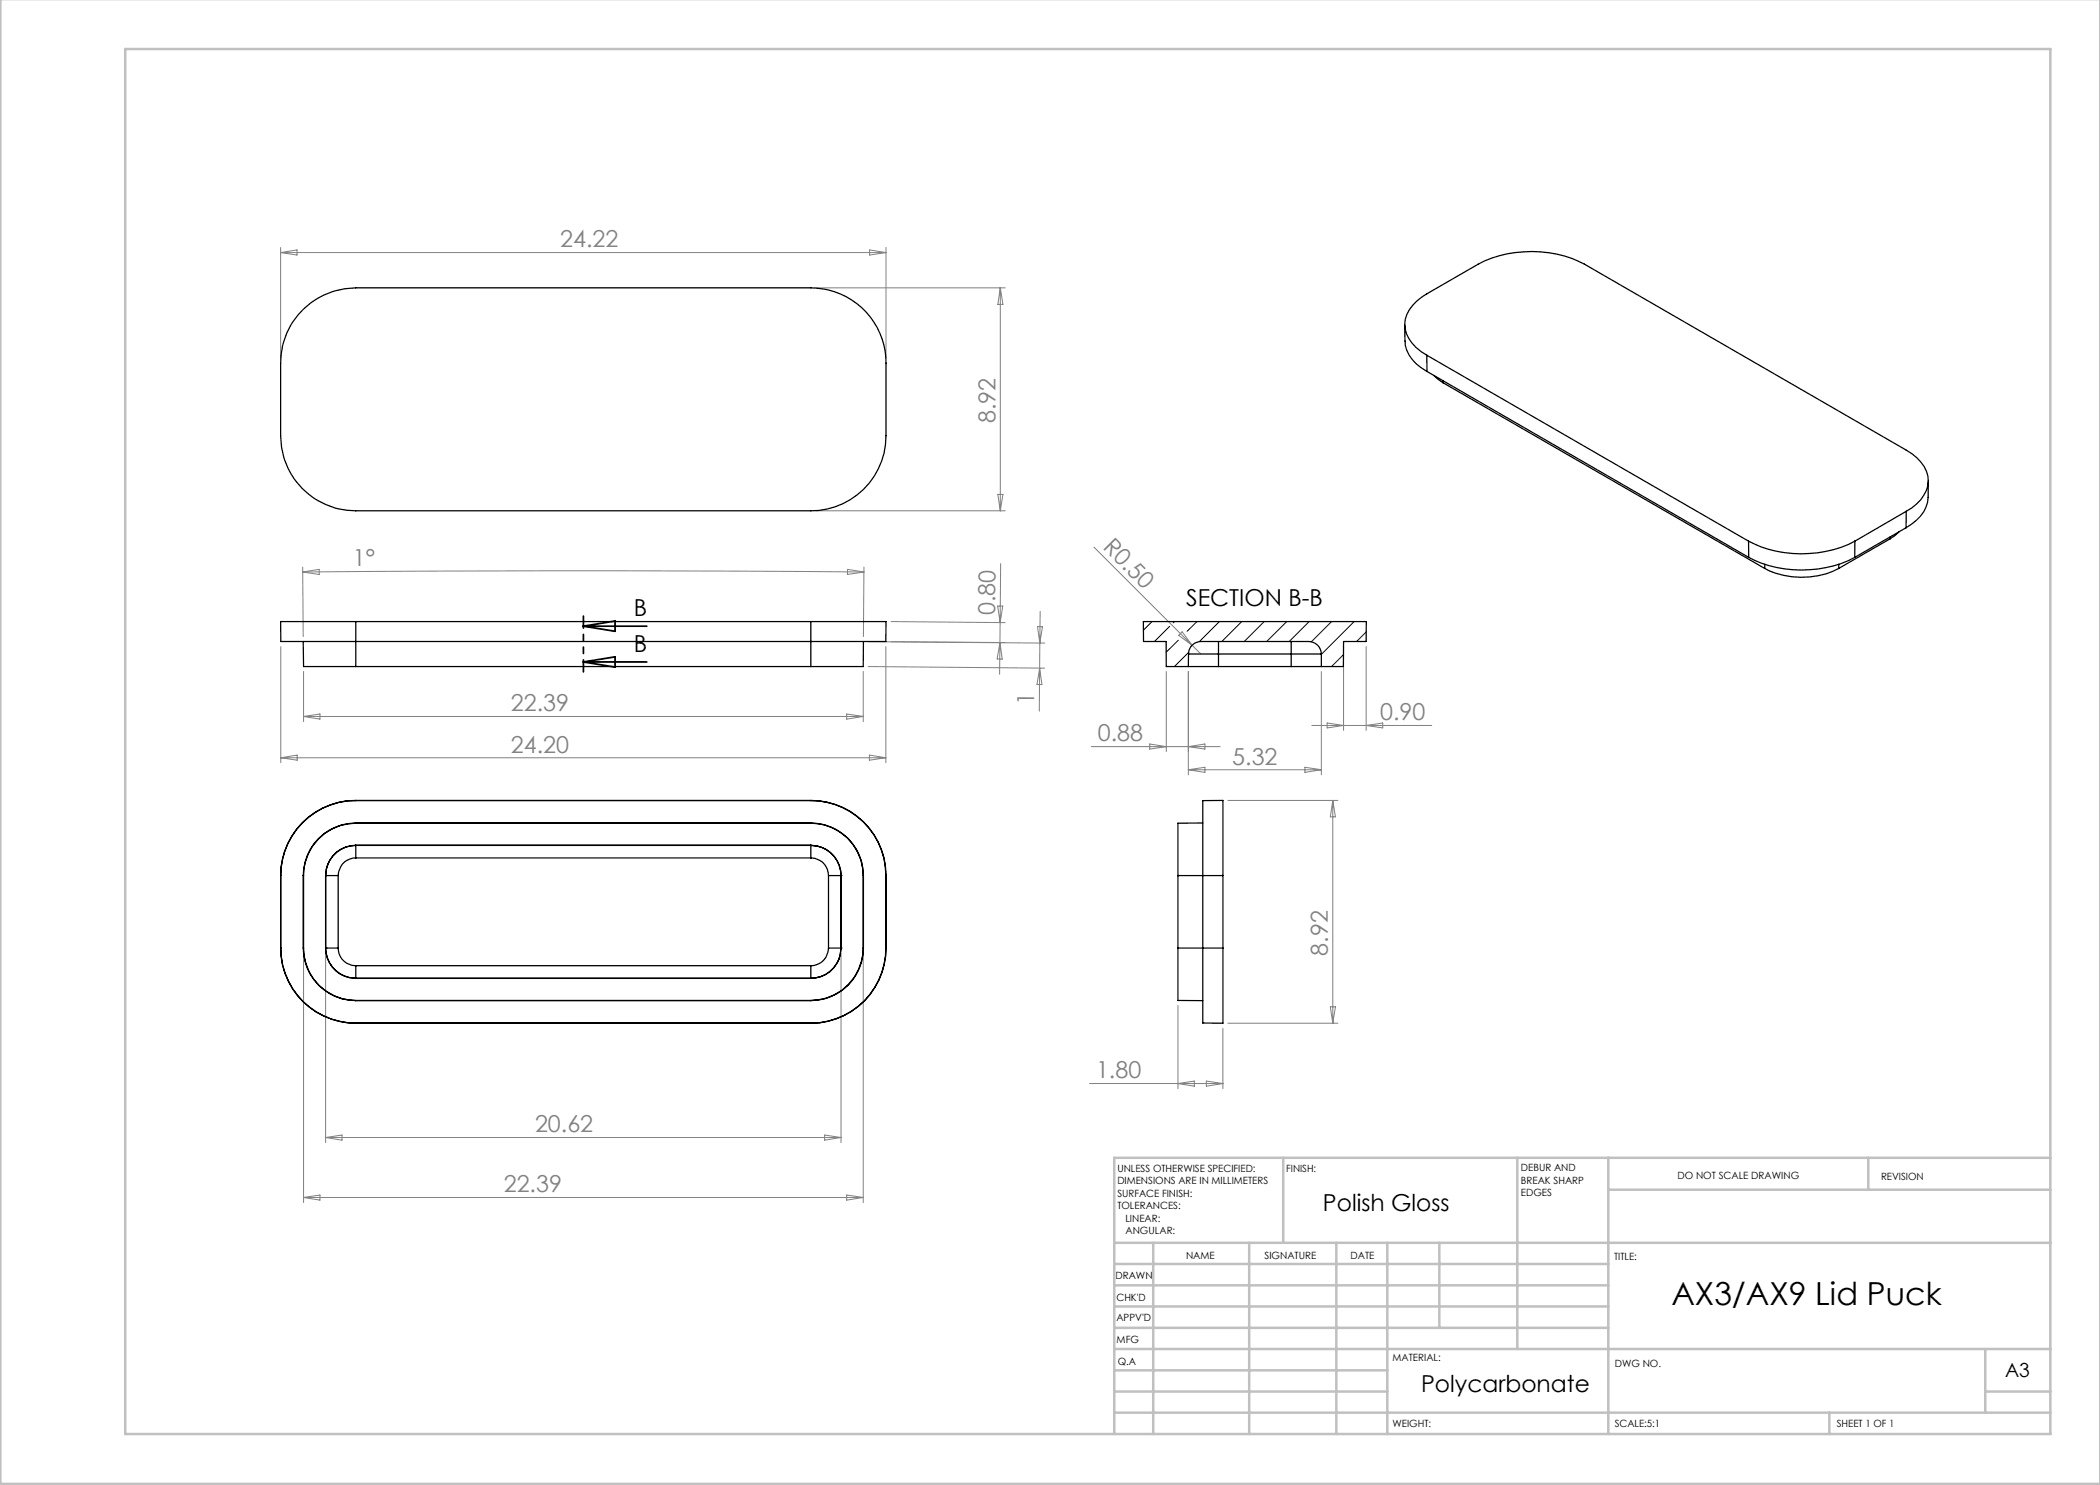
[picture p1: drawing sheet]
<svg xmlns="http://www.w3.org/2000/svg" width="420mm" height="297mm" viewBox="0 0 420 297" stroke-linecap="round" stroke-linejoin="round" font-family="sans-serif">
<g fill="none" stroke="#808080" stroke-width=".2">
<path d="M56.1 49.5v22.1M56.1 50.5h121.1M56.1 50.5l3.3-.5v1zM163.2 57.6h37.8M173.9 50l3.3 .5-3.3 .5zM177.2 49.5v22.1M200.1 57.6v44.6M200.1 57.6l.5 3.3h-1zM199.6 98.9h1l-.5 3.3zM60.5 114.4l49.9-.2 62.4 .2M60.5 113.4l.1 13.9M60.5 114.4l3.3-.5 .1 1z"/>
<path d="M163.2 102.2h37.8M169.5 113.9l3.3 .5-3.3 .5zM172.8 113.4l-.1 13.9M200.1 112.7l-.2 22.2M218.8 109.4l19.6 19.6M56.2 129.3v23.2M60.7 134.3v10M172.6 134.3v10M173.6 133.3l35.3 .3M173.7 128.3l35.3 .3M177.2 129.3v23.2M178.2 128.3l22.8 .2"/>
<path d="M178.2 124.3l22.8 .2M199.5 121.2h1.1l-.6 3.3zM200 128.5l.4 3.3h-1zM207.5 125.3h1l-.5 3.3zM207.9 133.6v8.6M207.9 133.6l.5 3.3h-1zM208 128.6l-.1 5M208 122.3v6.3M233.3 134.3v16M235.7 127.1l.7-.7 2 2.6zM237.7 134.3v20.7M238.4 129l1.8 1.8"/>
<path d="M264.3 134.3v20.7M268.7 129.3v16.8M273.2 129.3v16.8M56.2 151.5h121M56.2 151.5l3.2-.5v1zM60.7 143.3h111.9M60.7 143.3l3.3-.5v1zM169.3 142.8l3.3 .5-3.3 .5zM173.9 151l3.3 .5-3.3 .5zM218.3 149.3h25.7M229.9 148.8l3.4 .5-3.4 .5zM237.7 153.9h26.6"/>
<path d="M237.7 153.9l3.3-.4v1zM237.7 149.3l3.3-.5v1zM261 153.5l3.3 .4-3.3 .6zM262.4 145.1h23.9M265.4 144.6l3.3 .5-3.3 .5zM273.2 145.1l3.3-.5v1zM245.6 160.1h22M266.6 160.1v44.5M266.6 160.1l.5 3.3h-1zM60.7 190.6v49.9M65.1 190.6v37.9M168.2 190.6v37.9"/>
<path d="M172.6 190.6v49.9M217.9 216.7h26.7M235.6 201.1v16.6M235.6 216.7l3.3-.5v1zM241.3 216.2l3.3 .5-3.3 .5zM244.6 205.7v12M245.6 204.6h22M266.1 201.4h1l-.5 3.2zM60.7 239.5l3.3-.5v1zM60.7 239.5h111.9M65.1 227.5h103.1M65.1 227.5l3.3-.5v1z"/>
<path d="M164.9 227l3.3 .5-3.3 .5zM169.3 239l3.3 .5-3.3 .5z"/>
</g>
<path d="M116.7 125.2h12.7M116.7 125.2l6.3-1v2.1zM116.7 132.4l6.3-1v2zM116.7 132.4h12.7" fill="none" stroke="#000" stroke-width=".35"/>
<path d="M116.7 123.2v11.2" fill="none" stroke="#000" stroke-width=".35" stroke-dasharray="6.3 1.3 1.3 1.3 1.3 1.3" stroke-dashoffset="3.9"/>
<g fill="none" stroke="#c0c0c0" stroke-width=".5">
<path d="M.1 -.1v296.9h419.9M25 9.8h385.1v277h-385.1zM256.6 231.6v17M303.5 231.6v38.2M321.7 231.6v55.2M321.7 237.9h88.4M373.7 231.6v6.3M410.1 231.6h-187.3v55.2M222.8 248.6h187.3M222.8 257.1h98.9M222.8 252.8h98.9M230.6 248.6v38.2"/>
<path d="M249.8 248.6v38.2M267.3 248.6v38.2M277.5 248.6v38.2M287.9 248.6v17M222.8 265.6h98.9M222.8 261.3h98.9M222.8 278.3h54.7M222.8 274.1h54.7M222.8 269.8h187.3M397.1 278.3h13M397.1 269.8v12.7M222.8 282.5h187.3"/>
<path d="M365.9 282.5v4.3"/>
</g>
<g fill="none" stroke="#000" stroke-width=".25">
<path d="M60.7 61.8a15.2 15.2 0 0 1 10.5-4.2h91a15 15 0 0 1 15 15v14.5a15 15 0 0 1-15 15.1h-91a15 15 0 0 1-15.1-15.1v-14.5a14.8 14.8 0 0 1 4.6-10.8zM281 65v3.2a6.7 6.7 0 0 0 3.2 5.4l1.2 .7M285.4 71a7.7 7.7 0 0 1-4.4-6.2 7 7 0 0 1 3.3-5.3l11.3-6.7a23.5 23.5 0 0 1 21.3 0l64.3 37.2a7.7 7.7 0 0 1 4.5 6.2 7.5 7.5 0 0 1-4.5 6.1M285.4 71l64.3 37.2M285.4 71v3.3M285.4 74.3l64.3 37.2M286.8 75.1l1.8 1.4M288.6 76.5l64.4 37.2M288.6 76.2v.3M385.7 96.2l-.1 3.3a6.8 6.8 0 0 1-3.3 5.3l-1.1 .7M349.7 108.2a23.5 23.5 0 0 0 21.3 0M349.7 108.2v3.3"/>
<path d="M349.7 111.5a23.4 23.4 0 0 0 21.2 0M353 113.7a16.4 16.4 0 0 0 14.7 0M353 112.9v.8M367.8 112.9l-.1 .8M371 108.2l-.1 3.3M378 107.8l-10.3 5.9M378 107.4v.4M379.8 106.4l-1.8 1.4M381.2 105.5l-10.3 6M381.2 102.3l-10.2 5.9M381.2 102.3v3.2M60.6 128.3l.1 5h10.5"/>
<path d="M71.2 124.3h-15.1l.1 4h121v-4h-15M71.2 124.3v9M71.2 124.3h91M71.2 133.3h91M162.2 124.3v9M172.7 128.3l-.1 5h-10.4M237.7 133.3h6M237.7 133.3h-4.4l-.1-5h-4.5v-4h44.6l-.1 4h-4.5v5h-4.4M237.7 130.8a2.53 2.53 0 0 1 2.5-2.5h21.6a2.53 2.53 0 0 1 2.5 2.5M237.7 130.8h6M237.7 130.8v2.5M243.7 128.3v2.5"/>
<path d="M243.7 133.3h14.5M243.7 130.8v2.5M243.7 130.8h14.5M258.2 130.8h6.1M258.2 133.3h6.1M258.2 128.3v2.5M258.2 130.8v2.5M264.3 130.8v2.5M56.1 175.1h.1M56.1 175.1v14.5M60.6 175.1h.1M60.6 175.1v14.5"/>
<path d="M60.7 175.1v14.5M65.1 175.1h.1M65.1 175.1h2.5M65.1 175.1v14.5M67.6 175.1v14.5M71.2 164.6a10.5 10.5 0 0 0-10.5 10.5M71.2 164.6a10.5 10.5 0 0 0-10.6 10.5M71.2 169a6 6 0 0 0-6.1 6.1M71.2 169.1a6.1 6.1 0 0 0-6.1 6M71.2 171.6a3.5 3.5 0 0 0-3.6 3.5M71.2 169.1v2.5M71.2 160.1a15 15 0 0 0-15 15"/>
<path d="M71.2 160.1a15 15 0 0 0-15.1 15M71.2 160.1h.1M71.2 164.6h.1M71.2 169v.1M71.2 164.6h91M71.2 169h91M71.2 169.1h91M71.2 171.6h91M71.2 160.1h91M162.2 164.6a10.5 10.5 0 0 1 10.4 10.5M162.2 164.6a10.5 10.5 0 0 1 10.5 10.5M162.2 169a6.1 6.1 0 0 1 6 6.1"/>
<path d="M162.2 169.1a6 6 0 0 1 6 6M162.2 171.6a3.5 3.5 0 0 1 3.5 3.5M162.2 169.1v2.5M162.2 160.1a14.9 14.9 0 0 1 15 15M162.2 160.1a15 15 0 0 1 15 15M162.2 160.1h.1M162.2 164.6h.1M162.2 169v.1M165.7 175.1h2.5M165.7 175.1v14.5M168.2 175.1h.1M168.2 175.1v14.5"/>
<path d="M172.6 175.1v14.5M172.6 175.1h.1M172.7 175.1v14.5M177.2 175.1h.1M177.2 175.1v14.5M235.6 175.1h9M235.6 175.1v14.5M240.6 164.6h-5v10.5M244.6 175.1v-15h-4v44.5h4v-15M244.6 175.1v14.5M56.1 189.6a15 15 0 0 0 15.1 15M56.1 189.6h.1"/>
<path d="M56.2 189.6a14.9 14.9 0 0 0 15 15M60.6 189.6a10.5 10.5 0 0 0 10.6 10.5M60.6 189.6h.1M60.7 189.6a10.4 10.4 0 0 0 10.5 10.5M65.1 189.6a6.1 6.1 0 0 0 6.1 6.1M65.1 189.6h.1M65.1 189.6a6.1 6.1 0 0 0 6.1 6M65.1 189.6h2.5M67.6 189.6a3.5 3.5 0 0 0 3.6 3.5M71.2 193.1v2.5M71.2 195.6v.1M71.2 195.7h91"/>
<path d="M71.2 195.6h91M71.2 193.1h91M162.2 193.1v2.5M162.2 195.6v.1M165.7 189.6a3.5 3.5 0 0 1-3.5 3.5M165.7 189.6h2.5M168.2 189.6h.1M168.2 189.6a6 6 0 0 1-6 6.1M168.2 189.6a6 6 0 0 1-6 6M172.6 189.6a10.5 10.5 0 0 1-10.4 10.5M172.6 189.6h.1M172.7 189.6a10.5 10.5 0 0 1-10.5 10.5"/>
<path d="M177.2 189.6a14.9 14.9 0 0 1-15 15M177.2 189.6h.1M235.6 189.6v10.5h5M235.6 189.6h9M71.2 200.1h.1M71.2 204.6h.1M71.2 200.1h91M71.2 204.6h91M162.2 200.1h.1M162.2 204.6h.1"/>
</g>
<g fill="none" stroke="#000" stroke-width=".2">
<path d="M230.4 124.3l-1.7 1.7M233.9 125.3l-3 3M234.9 124.3l-.3 .3M235.7 128.1l-2.5 2.4M237.7 130.5l-2.8 2.8M239.4 124.3l-2 2M243.9 124.3l-4 4M248.4 124.3l-4 4M252.8 124.3l-4 4M257.4 124.3l-4.1 4M261.8 124.3l-4 4M266.3 124.3l-4 4.1"/>
<path d="M268.7 130.9l-2.4 2.4M270.8 124.3l-6.5 6.6M273.3 126.4l-2 1.9"/>
</g>
<text font-size="6.3" x="334.3" y="261">AX3/AX9 Lid Puck</text>
<g font-size="4.7" fill="#808080">
<text x="112.1" y="49.5">24.22</text>
<text x="199.1" y="84.6" transform="rotate(-90 199.1 84.6)">8.92</text>
<text x="70.6" y="113.3">1°</text>
<text x="220.4" y="109.6" transform="rotate(45 220.4 109.6)">R0.50</text>
<text x="199" y="123" transform="rotate(-90 199 123)">0.80</text>
<text x="102.2" y="142.3">22.39</text>
<text x="206.9" y="140.9" transform="rotate(-90 206.9 140.9)">1</text>
<text x="219.6" y="148.3">0.88</text>
<text x="276" y="144.1">0.90</text>
<text x="102.2" y="150.5">24.20</text>
<text x="246.5" y="152.9">5.32</text>
<text x="265.6" y="191.1" transform="rotate(-90 265.6 191.1)">8.92</text>
<text x="219.2" y="215.7">1.80</text>
<text x="107" y="226.5">20.62</text>
<text x="100.8" y="238.5">22.39</text>
</g>
<g font-size="4.7">
<text x="126.8" y="123.2">B</text>
<text x="237.2" y="121.2">SECTION B-B</text>
<text x="126.8" y="130.4">B</text>
<text x="264.6" y="242.2">Polish Gloss</text>
<text x="284.2" y="278.4">Polycarbonate</text>
</g>
<text font-size="3.9" x="401" y="275.4">A3</text>
<g font-size="2">
<text x="223.5" y="234.4">UNLESS OTHERWISE SPECIFIED:</text>
<text x="223.5" y="236.9">DIMENSIONS ARE IN MILLIMETERS</text>
<text x="223.5" y="239.4">SURFACE FINISH:</text>
<text x="257.2" y="234.4">FINISH:</text>
<text x="304.2" y="234.3">DEBUR AND</text>
<text x="304.2" y="236.8">BREAK SHARP</text>
<text x="304.2" y="239.3">EDGES</text>
<text x="335.5" y="235.8">DO NOT SCALE DRAWING</text>
<text x="376.2" y="236">REVISION</text>
<text x="223.5" y="241.9">TOLERANCES:</text>
<text x="225.1" y="244.4">LINEAR:</text>
<text x="225.1" y="246.9">ANGULAR:</text>
<text x="237.2" y="251.8">NAME</text>
<text x="252.9" y="251.7">SIGNATURE</text>
<text x="270.1" y="251.7">DATE</text>
<text x="223.1" y="255.9">DRAWN</text>
<text x="322.8" y="252">TITLE:</text>
<text x="223.3" y="260.1">CHK'D</text>
<text x="223.3" y="264.2">APPV'D</text>
<text x="223.3" y="268.6">MFG</text>
<text x="223.5" y="272.9">Q.A</text>
<text x="278.5" y="272.3">MATERIAL:</text>
<text x="323" y="273.4">DWG NO.</text>
<text x="278.5" y="285.3">WEIGHT:</text>
<text x="323" y="285.4">SCALE:5:1</text>
<text x="367.4" y="285.4">SHEET 1 OF 1</text>
</g>
</svg>
